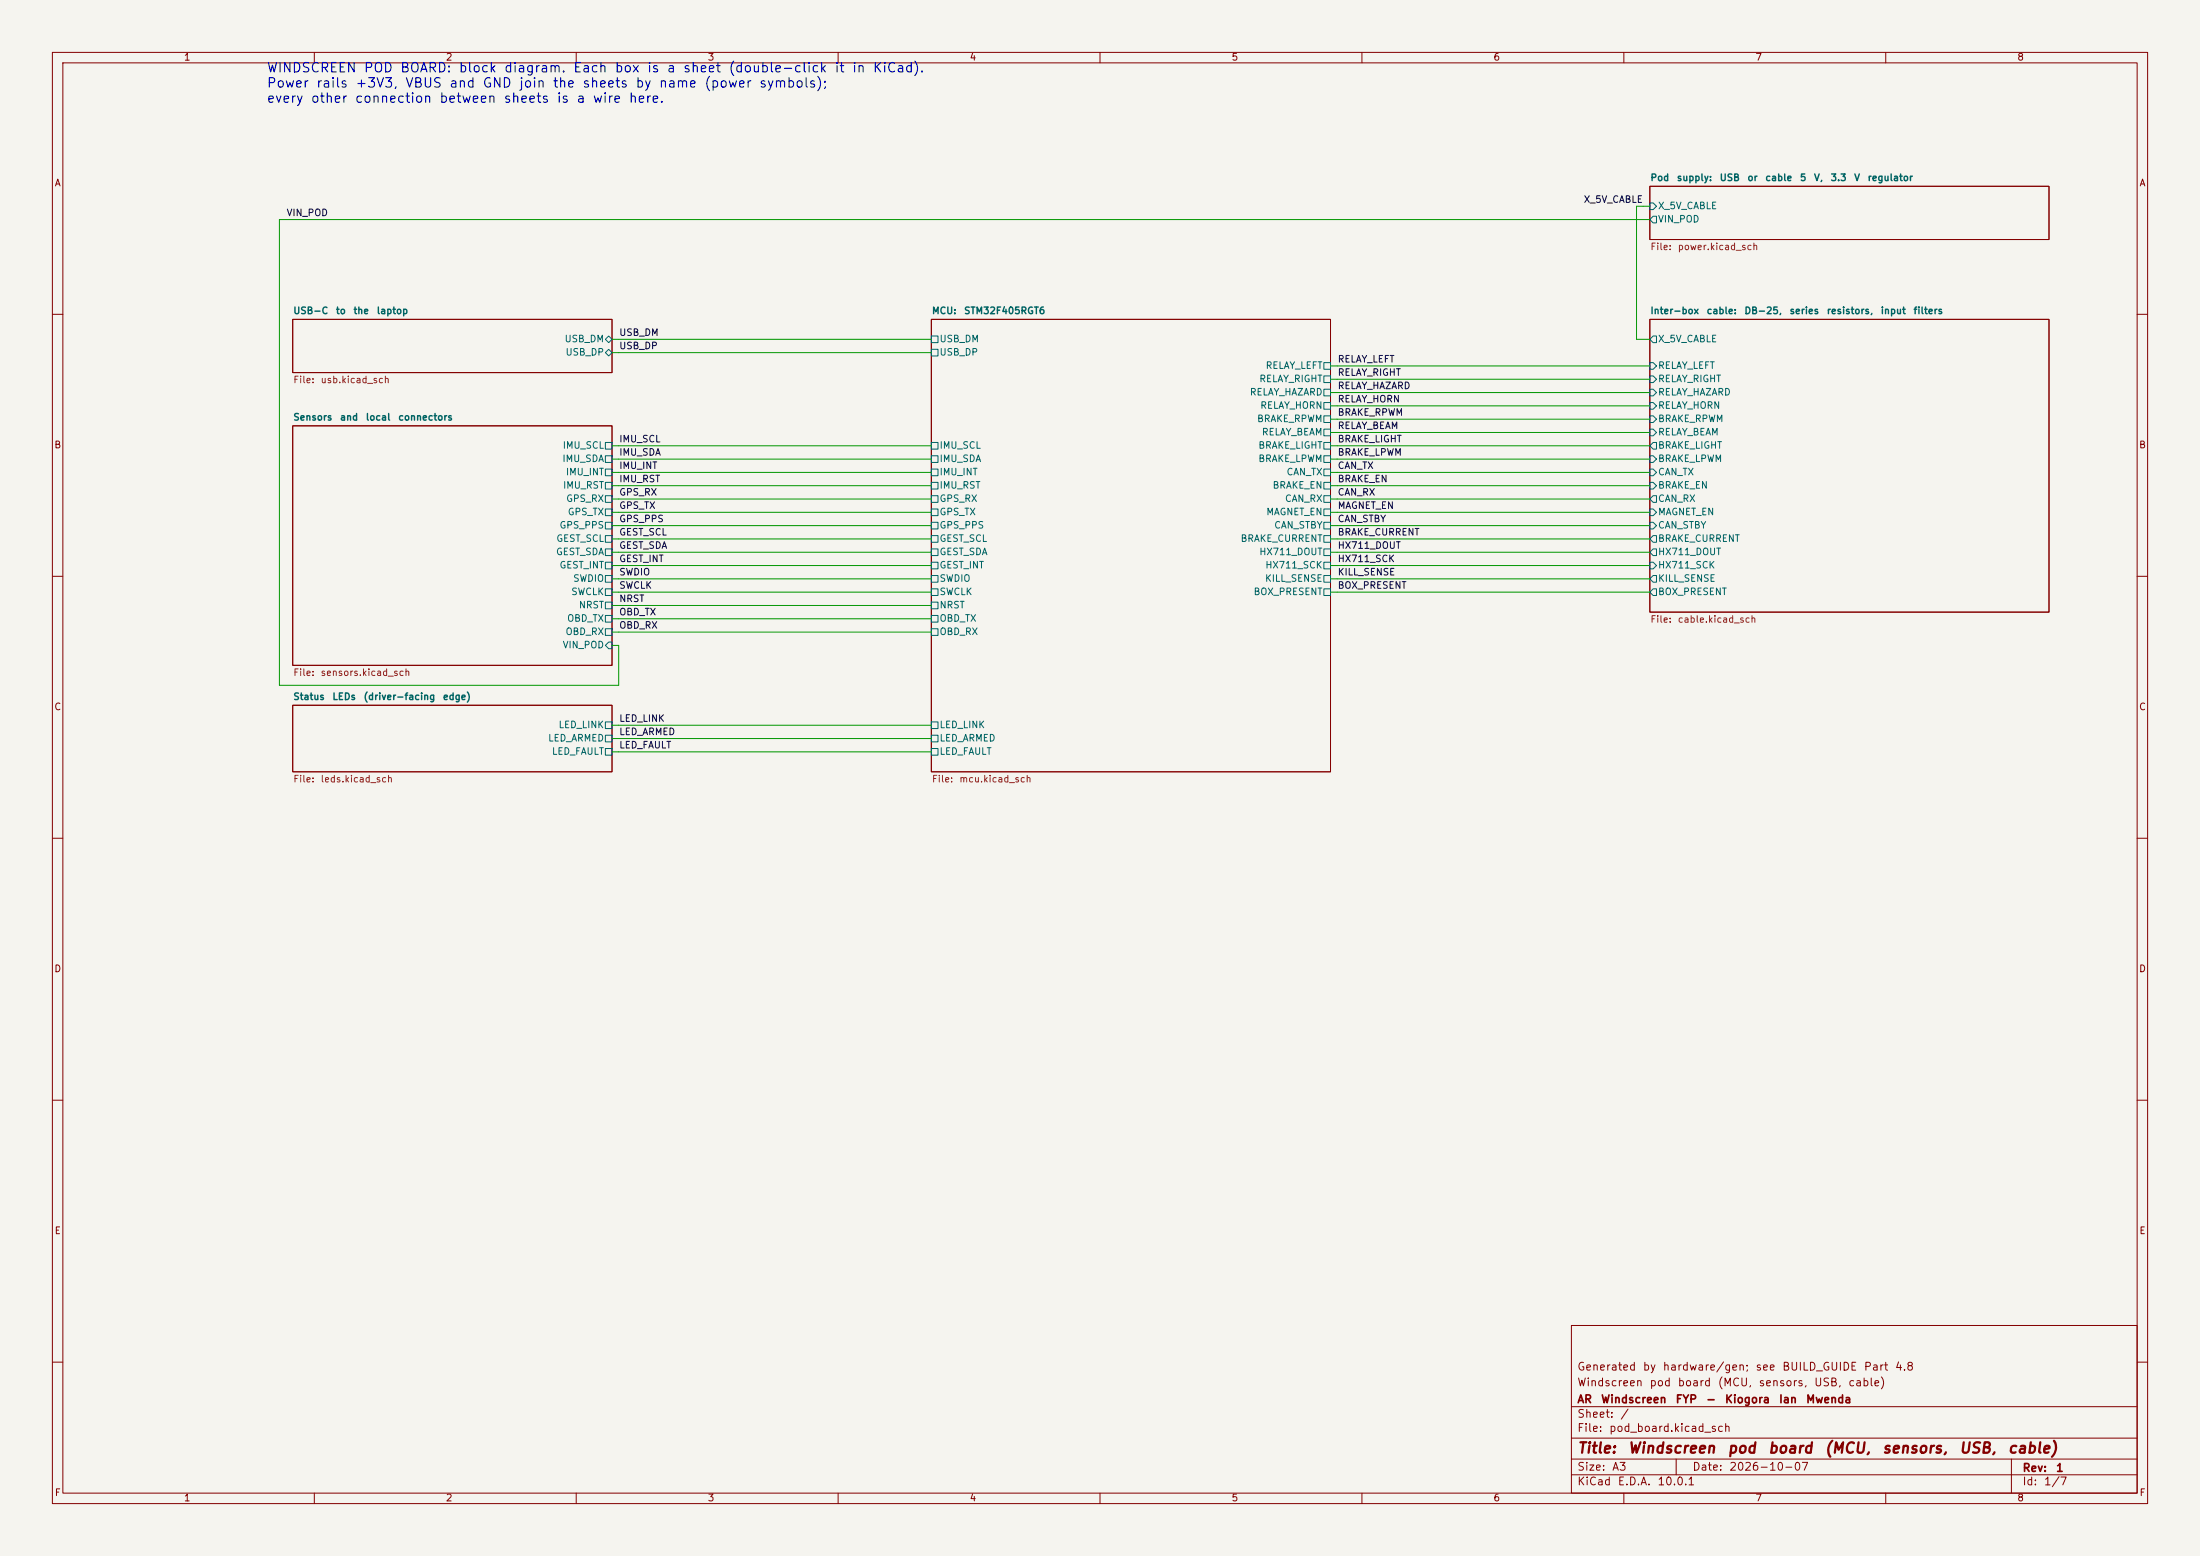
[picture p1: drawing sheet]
(kicad_sch
 (version 20250610)
 (generator "eeschema")
 (generator_version "10.0")
 (paper "A3")
 (title_block
  (title "Windscreen pod board (MCU, sensors, USB, cable)")
  (date "2026-10-07")
  (rev "1")
  (company "AR Windscreen FYP - Kiogora Ian Mwenda")
  (comment 1 "Windscreen pod board (MCU, sensors, USB, cable)")
  (comment 2 "Generated by hardware/gen; see BUILD_GUIDE Part 4.8"))
 (lib_symbols)
 (text "WINDSCREEN POD BOARD: block diagram. Each box is a sheet (double-click it in KiCad).\nPower rails +3V3, VBUS and GND join the sheets by name (power symbols);\nevery other connection between sheets is a wire here."
  (exclude_from_sim no)
  (at 50.8 20.32 0)
  (effects (font (size 1.8 1.8)) (justify left bottom)))
 (sheet
  (at 177.8 60.96)
  (size 76.2 86.36)
  (exclude_from_sim no)
  (in_bom yes)
  (on_board yes)
  (dnp no)
  (fields_autoplaced yes)
  (stroke (width 0.1524) (type solid))
  (fill (color 0 0 0 0.0000))
  (property "Sheetname" "MCU: STM32F405RGT6" (at 177.8 60.26 0) (effects (font (size 1.27 1.27) (thickness 0.254)
    (bold yes)) (justify left bottom)))
  (property "Sheetfile" "mcu.kicad_sch" (at 177.8 147.92 0) (effects (font (size 1.27 1.27)) (justify left top)))
  (pin "USB_DM" passive (at 177.8 64.77 180) (effects (font (size 1.27 1.27)) (justify left)))
  (pin "USB_DP" passive (at 177.8 67.31 180) (effects (font (size 1.27 1.27)) (justify left)))
  (pin "RELAY_LEFT" passive (at 254.0 69.85 0) (effects (font (size 1.27 1.27)) (justify right)))
  (pin "RELAY_RIGHT" passive (at 254.0 72.39 0) (effects (font (size 1.27 1.27)) (justify right)))
  (pin "RELAY_HAZARD" passive (at 254.0 74.93 0) (effects (font (size 1.27 1.27)) (justify right)))
  (pin "RELAY_HORN" passive (at 254.0 77.47 0) (effects (font (size 1.27 1.27)) (justify right)))
  (pin "BRAKE_RPWM" passive (at 254.0 80.01 0) (effects (font (size 1.27 1.27)) (justify right)))
  (pin "RELAY_BEAM" passive (at 254.0 82.55 0) (effects (font (size 1.27 1.27)) (justify right)))
  (pin "IMU_SCL" passive (at 177.8 85.09 180) (effects (font (size 1.27 1.27)) (justify left)))
  (pin "BRAKE_LIGHT" passive (at 254.0 85.09 0) (effects (font (size 1.27 1.27)) (justify right)))
  (pin "IMU_SDA" passive (at 177.8 87.63 180) (effects (font (size 1.27 1.27)) (justify left)))
  (pin "BRAKE_LPWM" passive (at 254.0 87.63 0) (effects (font (size 1.27 1.27)) (justify right)))
  (pin "IMU_INT" passive (at 177.8 90.17 180) (effects (font (size 1.27 1.27)) (justify left)))
  (pin "CAN_TX" passive (at 254.0 90.17 0) (effects (font (size 1.27 1.27)) (justify right)))
  (pin "IMU_RST" passive (at 177.8 92.71 180) (effects (font (size 1.27 1.27)) (justify left)))
  (pin "BRAKE_EN" passive (at 254.0 92.71 0) (effects (font (size 1.27 1.27)) (justify right)))
  (pin "GPS_RX" passive (at 177.8 95.25 180) (effects (font (size 1.27 1.27)) (justify left)))
  (pin "CAN_RX" passive (at 254.0 95.25 0) (effects (font (size 1.27 1.27)) (justify right)))
  (pin "GPS_TX" passive (at 177.8 97.79 180) (effects (font (size 1.27 1.27)) (justify left)))
  (pin "MAGNET_EN" passive (at 254.0 97.79 0) (effects (font (size 1.27 1.27)) (justify right)))
  (pin "GPS_PPS" passive (at 177.8 100.33 180) (effects (font (size 1.27 1.27)) (justify left)))
  (pin "CAN_STBY" passive (at 254.0 100.33 0) (effects (font (size 1.27 1.27)) (justify right)))
  (pin "GEST_SCL" passive (at 177.8 102.87 180) (effects (font (size 1.27 1.27)) (justify left)))
  (pin "BRAKE_CURRENT" passive (at 254.0 102.87 0) (effects (font (size 1.27 1.27)) (justify right)))
  (pin "GEST_SDA" passive (at 177.8 105.41 180) (effects (font (size 1.27 1.27)) (justify left)))
  (pin "HX711_DOUT" passive (at 254.0 105.41 0) (effects (font (size 1.27 1.27)) (justify right)))
  (pin "GEST_INT" passive (at 177.8 107.95 180) (effects (font (size 1.27 1.27)) (justify left)))
  (pin "HX711_SCK" passive (at 254.0 107.95 0) (effects (font (size 1.27 1.27)) (justify right)))
  (pin "SWDIO" passive (at 177.8 110.49 180) (effects (font (size 1.27 1.27)) (justify left)))
  (pin "KILL_SENSE" passive (at 254.0 110.49 0) (effects (font (size 1.27 1.27)) (justify right)))
  (pin "SWCLK" passive (at 177.8 113.03 180) (effects (font (size 1.27 1.27)) (justify left)))
  (pin "BOX_PRESENT" passive (at 254.0 113.03 0) (effects (font (size 1.27 1.27)) (justify right)))
  (pin "NRST" passive (at 177.8 115.57 180) (effects (font (size 1.27 1.27)) (justify left)))
  (pin "OBD_TX" passive (at 177.8 118.11 180) (effects (font (size 1.27 1.27)) (justify left)))
  (pin "OBD_RX" passive (at 177.8 120.65 180) (effects (font (size 1.27 1.27)) (justify left)))
  (pin "LED_LINK" passive (at 177.8 138.43 180) (effects (font (size 1.27 1.27)) (justify left)))
  (pin "LED_ARMED" passive (at 177.8 140.97 180) (effects (font (size 1.27 1.27)) (justify left)))
  (pin "LED_FAULT" passive (at 177.8 143.51 180) (effects (font (size 1.27 1.27)) (justify left))))
 (sheet
  (at 55.88 60.96)
  (size 60.96 10.16)
  (exclude_from_sim no)
  (in_bom yes)
  (on_board yes)
  (dnp no)
  (fields_autoplaced yes)
  (stroke (width 0.1524) (type solid))
  (fill (color 0 0 0 0.0000))
  (property "Sheetname" "USB-C to the laptop" (at 55.88 60.26 0) (effects (font (size 1.27 1.27) (thickness 0.254)
    (bold yes)) (justify left bottom)))
  (property "Sheetfile" "usb.kicad_sch" (at 55.88 71.72 0) (effects (font (size 1.27 1.27)) (justify left top)))
  (pin "USB_DM" bidirectional (at 116.84 64.77 0) (effects (font (size 1.27 1.27)) (justify right)))
  (pin "USB_DP" bidirectional (at 116.84 67.31 0) (effects (font (size 1.27 1.27)) (justify right))))
 (sheet
  (at 55.88 81.28)
  (size 60.96 45.72)
  (exclude_from_sim no)
  (in_bom yes)
  (on_board yes)
  (dnp no)
  (fields_autoplaced yes)
  (stroke (width 0.1524) (type solid))
  (fill (color 0 0 0 0.0000))
  (property "Sheetname" "Sensors and local connectors" (at 55.88 80.58 0) (effects (font (size 1.27 1.27) (thickness 0.254)
    (bold yes)) (justify left bottom)))
  (property "Sheetfile" "sensors.kicad_sch" (at 55.88 127.6 0) (effects (font (size 1.27 1.27)) (justify left top)))
  (pin "IMU_SCL" passive (at 116.84 85.09 0) (effects (font (size 1.27 1.27)) (justify right)))
  (pin "IMU_SDA" passive (at 116.84 87.63 0) (effects (font (size 1.27 1.27)) (justify right)))
  (pin "IMU_INT" passive (at 116.84 90.17 0) (effects (font (size 1.27 1.27)) (justify right)))
  (pin "IMU_RST" passive (at 116.84 92.71 0) (effects (font (size 1.27 1.27)) (justify right)))
  (pin "GPS_RX" passive (at 116.84 95.25 0) (effects (font (size 1.27 1.27)) (justify right)))
  (pin "GPS_TX" passive (at 116.84 97.79 0) (effects (font (size 1.27 1.27)) (justify right)))
  (pin "GPS_PPS" passive (at 116.84 100.33 0) (effects (font (size 1.27 1.27)) (justify right)))
  (pin "GEST_SCL" passive (at 116.84 102.87 0) (effects (font (size 1.27 1.27)) (justify right)))
  (pin "GEST_SDA" passive (at 116.84 105.41 0) (effects (font (size 1.27 1.27)) (justify right)))
  (pin "GEST_INT" passive (at 116.84 107.95 0) (effects (font (size 1.27 1.27)) (justify right)))
  (pin "SWDIO" passive (at 116.84 110.49 0) (effects (font (size 1.27 1.27)) (justify right)))
  (pin "SWCLK" passive (at 116.84 113.03 0) (effects (font (size 1.27 1.27)) (justify right)))
  (pin "NRST" passive (at 116.84 115.57 0) (effects (font (size 1.27 1.27)) (justify right)))
  (pin "OBD_TX" passive (at 116.84 118.11 0) (effects (font (size 1.27 1.27)) (justify right)))
  (pin "OBD_RX" passive (at 116.84 120.65 0) (effects (font (size 1.27 1.27)) (justify right)))
  (pin "VIN_POD" input (at 116.84 123.19 0) (effects (font (size 1.27 1.27)) (justify right))))
 (sheet
  (at 55.88 134.62)
  (size 60.96 12.7)
  (exclude_from_sim no)
  (in_bom yes)
  (on_board yes)
  (dnp no)
  (fields_autoplaced yes)
  (stroke (width 0.1524) (type solid))
  (fill (color 0 0 0 0.0000))
  (property "Sheetname" "Status LEDs (driver-facing edge)" (at 55.88 133.92 0) (effects (font (size 1.27 1.27) (thickness 0.254)
    (bold yes)) (justify left bottom)))
  (property "Sheetfile" "leds.kicad_sch" (at 55.88 147.92 0) (effects (font (size 1.27 1.27)) (justify left top)))
  (pin "LED_LINK" passive (at 116.84 138.43 0) (effects (font (size 1.27 1.27)) (justify right)))
  (pin "LED_ARMED" passive (at 116.84 140.97 0) (effects (font (size 1.27 1.27)) (justify right)))
  (pin "LED_FAULT" passive (at 116.84 143.51 0) (effects (font (size 1.27 1.27)) (justify right))))
 (sheet
  (at 314.96 60.96)
  (size 76.2 55.88)
  (exclude_from_sim no)
  (in_bom yes)
  (on_board yes)
  (dnp no)
  (fields_autoplaced yes)
  (stroke (width 0.1524) (type solid))
  (fill (color 0 0 0 0.0000))
  (property "Sheetname" "Inter-box cable: DB-25, series resistors, input filters" (at 314.96 60.26 0) (effects (font (size 1.27 1.27) (thickness 0.254)
    (bold yes)) (justify left bottom)))
  (property "Sheetfile" "cable.kicad_sch" (at 314.96 117.44 0) (effects (font (size 1.27 1.27)) (justify left top)))
  (pin "X_5V_CABLE" output (at 314.96 64.77 180) (effects (font (size 1.27 1.27)) (justify left)))
  (pin "RELAY_LEFT" input (at 314.96 69.85 180) (effects (font (size 1.27 1.27)) (justify left)))
  (pin "RELAY_RIGHT" input (at 314.96 72.39 180) (effects (font (size 1.27 1.27)) (justify left)))
  (pin "RELAY_HAZARD" input (at 314.96 74.93 180) (effects (font (size 1.27 1.27)) (justify left)))
  (pin "RELAY_HORN" input (at 314.96 77.47 180) (effects (font (size 1.27 1.27)) (justify left)))
  (pin "BRAKE_RPWM" input (at 314.96 80.01 180) (effects (font (size 1.27 1.27)) (justify left)))
  (pin "RELAY_BEAM" input (at 314.96 82.55 180) (effects (font (size 1.27 1.27)) (justify left)))
  (pin "BRAKE_LIGHT" output (at 314.96 85.09 180) (effects (font (size 1.27 1.27)) (justify left)))
  (pin "BRAKE_LPWM" input (at 314.96 87.63 180) (effects (font (size 1.27 1.27)) (justify left)))
  (pin "CAN_TX" input (at 314.96 90.17 180) (effects (font (size 1.27 1.27)) (justify left)))
  (pin "BRAKE_EN" input (at 314.96 92.71 180) (effects (font (size 1.27 1.27)) (justify left)))
  (pin "CAN_RX" output (at 314.96 95.25 180) (effects (font (size 1.27 1.27)) (justify left)))
  (pin "MAGNET_EN" input (at 314.96 97.79 180) (effects (font (size 1.27 1.27)) (justify left)))
  (pin "CAN_STBY" input (at 314.96 100.33 180) (effects (font (size 1.27 1.27)) (justify left)))
  (pin "BRAKE_CURRENT" output (at 314.96 102.87 180) (effects (font (size 1.27 1.27)) (justify left)))
  (pin "HX711_DOUT" output (at 314.96 105.41 180) (effects (font (size 1.27 1.27)) (justify left)))
  (pin "HX711_SCK" input (at 314.96 107.95 180) (effects (font (size 1.27 1.27)) (justify left)))
  (pin "KILL_SENSE" output (at 314.96 110.49 180) (effects (font (size 1.27 1.27)) (justify left)))
  (pin "BOX_PRESENT" output (at 314.96 113.03 180) (effects (font (size 1.27 1.27)) (justify left))))
 (sheet
  (at 314.96 35.56)
  (size 76.2 10.16)
  (exclude_from_sim no)
  (in_bom yes)
  (on_board yes)
  (dnp no)
  (fields_autoplaced yes)
  (stroke (width 0.1524) (type solid))
  (fill (color 0 0 0 0.0000))
  (property "Sheetname" "Pod supply: USB or cable 5 V, 3.3 V regulator" (at 314.96 34.86 0) (effects (font (size 1.27 1.27) (thickness 0.254)
    (bold yes)) (justify left bottom)))
  (property "Sheetfile" "power.kicad_sch" (at 314.96 46.32 0) (effects (font (size 1.27 1.27)) (justify left top)))
  (pin "X_5V_CABLE" input (at 314.96 39.37 180) (effects (font (size 1.27 1.27)) (justify left)))
  (pin "VIN_POD" output (at 314.96 41.91 180) (effects (font (size 1.27 1.27)) (justify left))))
 (label "X_5V_CABLE"
  (at 313.69 39.37 0)
  (effects (font (size 1.27 1.27)) (justify right bottom)))
 (label "BOX_PRESENT"
  (at 255.27 113.03 0)
  (effects (font (size 1.27 1.27)) (justify left bottom)))
 (label "BRAKE_CURRENT"
  (at 255.27 102.87 0)
  (effects (font (size 1.27 1.27)) (justify left bottom)))
 (label "BRAKE_EN"
  (at 255.27 92.71 0)
  (effects (font (size 1.27 1.27)) (justify left bottom)))
 (label "BRAKE_LIGHT"
  (at 255.27 85.09 0)
  (effects (font (size 1.27 1.27)) (justify left bottom)))
 (label "BRAKE_LPWM"
  (at 255.27 87.63 0)
  (effects (font (size 1.27 1.27)) (justify left bottom)))
 (label "BRAKE_RPWM"
  (at 255.27 80.01 0)
  (effects (font (size 1.27 1.27)) (justify left bottom)))
 (label "CAN_RX"
  (at 255.27 95.25 0)
  (effects (font (size 1.27 1.27)) (justify left bottom)))
 (label "CAN_STBY"
  (at 255.27 100.33 0)
  (effects (font (size 1.27 1.27)) (justify left bottom)))
 (label "CAN_TX"
  (at 255.27 90.17 0)
  (effects (font (size 1.27 1.27)) (justify left bottom)))
 (label "GEST_INT"
  (at 118.11 107.95 0)
  (effects (font (size 1.27 1.27)) (justify left bottom)))
 (label "GEST_SCL"
  (at 118.11 102.87 0)
  (effects (font (size 1.27 1.27)) (justify left bottom)))
 (label "GEST_SDA"
  (at 118.11 105.41 0)
  (effects (font (size 1.27 1.27)) (justify left bottom)))
 (label "GPS_PPS"
  (at 118.11 100.33 0)
  (effects (font (size 1.27 1.27)) (justify left bottom)))
 (label "GPS_RX"
  (at 118.11 95.25 0)
  (effects (font (size 1.27 1.27)) (justify left bottom)))
 (label "GPS_TX"
  (at 118.11 97.79 0)
  (effects (font (size 1.27 1.27)) (justify left bottom)))
 (label "HX711_DOUT"
  (at 255.27 105.41 0)
  (effects (font (size 1.27 1.27)) (justify left bottom)))
 (label "HX711_SCK"
  (at 255.27 107.95 0)
  (effects (font (size 1.27 1.27)) (justify left bottom)))
 (label "IMU_INT"
  (at 118.11 90.17 0)
  (effects (font (size 1.27 1.27)) (justify left bottom)))
 (label "IMU_RST"
  (at 118.11 92.71 0)
  (effects (font (size 1.27 1.27)) (justify left bottom)))
 (label "IMU_SCL"
  (at 118.11 85.09 0)
  (effects (font (size 1.27 1.27)) (justify left bottom)))
 (label "IMU_SDA"
  (at 118.11 87.63 0)
  (effects (font (size 1.27 1.27)) (justify left bottom)))
 (label "KILL_SENSE"
  (at 255.27 110.49 0)
  (effects (font (size 1.27 1.27)) (justify left bottom)))
 (label "LED_ARMED"
  (at 118.11 140.97 0)
  (effects (font (size 1.27 1.27)) (justify left bottom)))
 (label "LED_FAULT"
  (at 118.11 143.51 0)
  (effects (font (size 1.27 1.27)) (justify left bottom)))
 (label "LED_LINK"
  (at 118.11 138.43 0)
  (effects (font (size 1.27 1.27)) (justify left bottom)))
 (label "MAGNET_EN"
  (at 255.27 97.79 0)
  (effects (font (size 1.27 1.27)) (justify left bottom)))
 (label "NRST"
  (at 118.11 115.57 0)
  (effects (font (size 1.27 1.27)) (justify left bottom)))
 (label "OBD_RX"
  (at 118.11 120.65 0)
  (effects (font (size 1.27 1.27)) (justify left bottom)))
 (label "OBD_TX"
  (at 118.11 118.11 0)
  (effects (font (size 1.27 1.27)) (justify left bottom)))
 (label "RELAY_BEAM"
  (at 255.27 82.55 0)
  (effects (font (size 1.27 1.27)) (justify left bottom)))
 (label "RELAY_HAZARD"
  (at 255.27 74.93 0)
  (effects (font (size 1.27 1.27)) (justify left bottom)))
 (label "RELAY_HORN"
  (at 255.27 77.47 0)
  (effects (font (size 1.27 1.27)) (justify left bottom)))
 (label "RELAY_LEFT"
  (at 255.27 69.85 0)
  (effects (font (size 1.27 1.27)) (justify left bottom)))
 (label "RELAY_RIGHT"
  (at 255.27 72.39 0)
  (effects (font (size 1.27 1.27)) (justify left bottom)))
 (label "SWCLK"
  (at 118.11 113.03 0)
  (effects (font (size 1.27 1.27)) (justify left bottom)))
 (label "SWDIO"
  (at 118.11 110.49 0)
  (effects (font (size 1.27 1.27)) (justify left bottom)))
 (label "USB_DM"
  (at 118.11 64.77 0)
  (effects (font (size 1.27 1.27)) (justify left bottom)))
 (label "USB_DP"
  (at 118.11 67.31 0)
  (effects (font (size 1.27 1.27)) (justify left bottom)))
 (label "VIN_POD"
  (at 54.61 41.91 0)
  (effects (font (size 1.27 1.27)) (justify left bottom)))
 (wire
  (pts (xy 312.42 39.37) (xy 312.42 64.77))
  (stroke (width 0) (type default)))
 (wire
  (pts (xy 312.42 39.37) (xy 313.69 39.37))
  (stroke (width 0) (type default)))
 (wire
  (pts (xy 312.42 64.77) (xy 314.96 64.77))
  (stroke (width 0) (type default)))
 (wire
  (pts (xy 313.69 39.37) (xy 314.96 39.37))
  (stroke (width 0) (type default)))
 (wire
  (pts (xy 254.0 113.03) (xy 255.27 113.03))
  (stroke (width 0) (type default)))
 (wire
  (pts (xy 255.27 113.03) (xy 314.96 113.03))
  (stroke (width 0) (type default)))
 (wire
  (pts (xy 254.0 102.87) (xy 255.27 102.87))
  (stroke (width 0) (type default)))
 (wire
  (pts (xy 255.27 102.87) (xy 314.96 102.87))
  (stroke (width 0) (type default)))
 (wire
  (pts (xy 254.0 92.71) (xy 255.27 92.71))
  (stroke (width 0) (type default)))
 (wire
  (pts (xy 255.27 92.71) (xy 314.96 92.71))
  (stroke (width 0) (type default)))
 (wire
  (pts (xy 254.0 85.09) (xy 255.27 85.09))
  (stroke (width 0) (type default)))
 (wire
  (pts (xy 255.27 85.09) (xy 314.96 85.09))
  (stroke (width 0) (type default)))
 (wire
  (pts (xy 254.0 87.63) (xy 255.27 87.63))
  (stroke (width 0) (type default)))
 (wire
  (pts (xy 255.27 87.63) (xy 314.96 87.63))
  (stroke (width 0) (type default)))
 (wire
  (pts (xy 254.0 80.01) (xy 255.27 80.01))
  (stroke (width 0) (type default)))
 (wire
  (pts (xy 255.27 80.01) (xy 314.96 80.01))
  (stroke (width 0) (type default)))
 (wire
  (pts (xy 254.0 95.25) (xy 255.27 95.25))
  (stroke (width 0) (type default)))
 (wire
  (pts (xy 255.27 95.25) (xy 314.96 95.25))
  (stroke (width 0) (type default)))
 (wire
  (pts (xy 254.0 100.33) (xy 255.27 100.33))
  (stroke (width 0) (type default)))
 (wire
  (pts (xy 255.27 100.33) (xy 314.96 100.33))
  (stroke (width 0) (type default)))
 (wire
  (pts (xy 254.0 90.17) (xy 255.27 90.17))
  (stroke (width 0) (type default)))
 (wire
  (pts (xy 255.27 90.17) (xy 314.96 90.17))
  (stroke (width 0) (type default)))
 (wire
  (pts (xy 116.84 107.95) (xy 118.11 107.95))
  (stroke (width 0) (type default)))
 (wire
  (pts (xy 118.11 107.95) (xy 177.8 107.95))
  (stroke (width 0) (type default)))
 (wire
  (pts (xy 116.84 102.87) (xy 118.11 102.87))
  (stroke (width 0) (type default)))
 (wire
  (pts (xy 118.11 102.87) (xy 177.8 102.87))
  (stroke (width 0) (type default)))
 (wire
  (pts (xy 116.84 105.41) (xy 118.11 105.41))
  (stroke (width 0) (type default)))
 (wire
  (pts (xy 118.11 105.41) (xy 177.8 105.41))
  (stroke (width 0) (type default)))
 (wire
  (pts (xy 116.84 100.33) (xy 118.11 100.33))
  (stroke (width 0) (type default)))
 (wire
  (pts (xy 118.11 100.33) (xy 177.8 100.33))
  (stroke (width 0) (type default)))
 (wire
  (pts (xy 116.84 95.25) (xy 118.11 95.25))
  (stroke (width 0) (type default)))
 (wire
  (pts (xy 118.11 95.25) (xy 177.8 95.25))
  (stroke (width 0) (type default)))
 (wire
  (pts (xy 116.84 97.79) (xy 118.11 97.79))
  (stroke (width 0) (type default)))
 (wire
  (pts (xy 118.11 97.79) (xy 177.8 97.79))
  (stroke (width 0) (type default)))
 (wire
  (pts (xy 254.0 105.41) (xy 255.27 105.41))
  (stroke (width 0) (type default)))
 (wire
  (pts (xy 255.27 105.41) (xy 314.96 105.41))
  (stroke (width 0) (type default)))
 (wire
  (pts (xy 254.0 107.95) (xy 255.27 107.95))
  (stroke (width 0) (type default)))
 (wire
  (pts (xy 255.27 107.95) (xy 314.96 107.95))
  (stroke (width 0) (type default)))
 (wire
  (pts (xy 116.84 90.17) (xy 118.11 90.17))
  (stroke (width 0) (type default)))
 (wire
  (pts (xy 118.11 90.17) (xy 177.8 90.17))
  (stroke (width 0) (type default)))
 (wire
  (pts (xy 116.84 92.71) (xy 118.11 92.71))
  (stroke (width 0) (type default)))
 (wire
  (pts (xy 118.11 92.71) (xy 177.8 92.71))
  (stroke (width 0) (type default)))
 (wire
  (pts (xy 116.84 85.09) (xy 118.11 85.09))
  (stroke (width 0) (type default)))
 (wire
  (pts (xy 118.11 85.09) (xy 177.8 85.09))
  (stroke (width 0) (type default)))
 (wire
  (pts (xy 116.84 87.63) (xy 118.11 87.63))
  (stroke (width 0) (type default)))
 (wire
  (pts (xy 118.11 87.63) (xy 177.8 87.63))
  (stroke (width 0) (type default)))
 (wire
  (pts (xy 254.0 110.49) (xy 255.27 110.49))
  (stroke (width 0) (type default)))
 (wire
  (pts (xy 255.27 110.49) (xy 314.96 110.49))
  (stroke (width 0) (type default)))
 (wire
  (pts (xy 116.84 140.97) (xy 118.11 140.97))
  (stroke (width 0) (type default)))
 (wire
  (pts (xy 118.11 140.97) (xy 177.8 140.97))
  (stroke (width 0) (type default)))
 (wire
  (pts (xy 116.84 143.51) (xy 118.11 143.51))
  (stroke (width 0) (type default)))
 (wire
  (pts (xy 118.11 143.51) (xy 177.8 143.51))
  (stroke (width 0) (type default)))
 (wire
  (pts (xy 116.84 138.43) (xy 118.11 138.43))
  (stroke (width 0) (type default)))
 (wire
  (pts (xy 118.11 138.43) (xy 177.8 138.43))
  (stroke (width 0) (type default)))
 (wire
  (pts (xy 254.0 97.79) (xy 255.27 97.79))
  (stroke (width 0) (type default)))
 (wire
  (pts (xy 255.27 97.79) (xy 314.96 97.79))
  (stroke (width 0) (type default)))
 (wire
  (pts (xy 116.84 115.57) (xy 118.11 115.57))
  (stroke (width 0) (type default)))
 (wire
  (pts (xy 118.11 115.57) (xy 177.8 115.57))
  (stroke (width 0) (type default)))
 (wire
  (pts (xy 116.84 120.65) (xy 118.11 120.65))
  (stroke (width 0) (type default)))
 (wire
  (pts (xy 118.11 120.65) (xy 177.8 120.65))
  (stroke (width 0) (type default)))
 (wire
  (pts (xy 116.84 118.11) (xy 118.11 118.11))
  (stroke (width 0) (type default)))
 (wire
  (pts (xy 118.11 118.11) (xy 177.8 118.11))
  (stroke (width 0) (type default)))
 (wire
  (pts (xy 254.0 82.55) (xy 255.27 82.55))
  (stroke (width 0) (type default)))
 (wire
  (pts (xy 255.27 82.55) (xy 314.96 82.55))
  (stroke (width 0) (type default)))
 (wire
  (pts (xy 254.0 74.93) (xy 255.27 74.93))
  (stroke (width 0) (type default)))
 (wire
  (pts (xy 255.27 74.93) (xy 314.96 74.93))
  (stroke (width 0) (type default)))
 (wire
  (pts (xy 254.0 77.47) (xy 255.27 77.47))
  (stroke (width 0) (type default)))
 (wire
  (pts (xy 255.27 77.47) (xy 314.96 77.47))
  (stroke (width 0) (type default)))
 (wire
  (pts (xy 254.0 69.85) (xy 255.27 69.85))
  (stroke (width 0) (type default)))
 (wire
  (pts (xy 255.27 69.85) (xy 314.96 69.85))
  (stroke (width 0) (type default)))
 (wire
  (pts (xy 254.0 72.39) (xy 255.27 72.39))
  (stroke (width 0) (type default)))
 (wire
  (pts (xy 255.27 72.39) (xy 314.96 72.39))
  (stroke (width 0) (type default)))
 (wire
  (pts (xy 116.84 113.03) (xy 118.11 113.03))
  (stroke (width 0) (type default)))
 (wire
  (pts (xy 118.11 113.03) (xy 177.8 113.03))
  (stroke (width 0) (type default)))
 (wire
  (pts (xy 116.84 110.49) (xy 118.11 110.49))
  (stroke (width 0) (type default)))
 (wire
  (pts (xy 118.11 110.49) (xy 177.8 110.49))
  (stroke (width 0) (type default)))
 (wire
  (pts (xy 116.84 64.77) (xy 118.11 64.77))
  (stroke (width 0) (type default)))
 (wire
  (pts (xy 118.11 64.77) (xy 177.8 64.77))
  (stroke (width 0) (type default)))
 (wire
  (pts (xy 116.84 67.31) (xy 118.11 67.31))
  (stroke (width 0) (type default)))
 (wire
  (pts (xy 118.11 67.31) (xy 177.8 67.31))
  (stroke (width 0) (type default)))
 (wire
  (pts (xy 53.34 41.91) (xy 53.34 130.81))
  (stroke (width 0) (type default)))
 (wire
  (pts (xy 53.34 41.91) (xy 54.61 41.91))
  (stroke (width 0) (type default)))
 (wire
  (pts (xy 53.34 130.81) (xy 118.11 130.81))
  (stroke (width 0) (type default)))
 (wire
  (pts (xy 54.61 41.91) (xy 314.96 41.91))
  (stroke (width 0) (type default)))
 (wire
  (pts (xy 116.84 123.19) (xy 118.11 123.19))
  (stroke (width 0) (type default)))
 (wire
  (pts (xy 118.11 123.19) (xy 118.11 130.81))
  (stroke (width 0) (type default)))
 (sheet_instances
  (path ""
   (page "1")))
 (embedded_fonts no))
